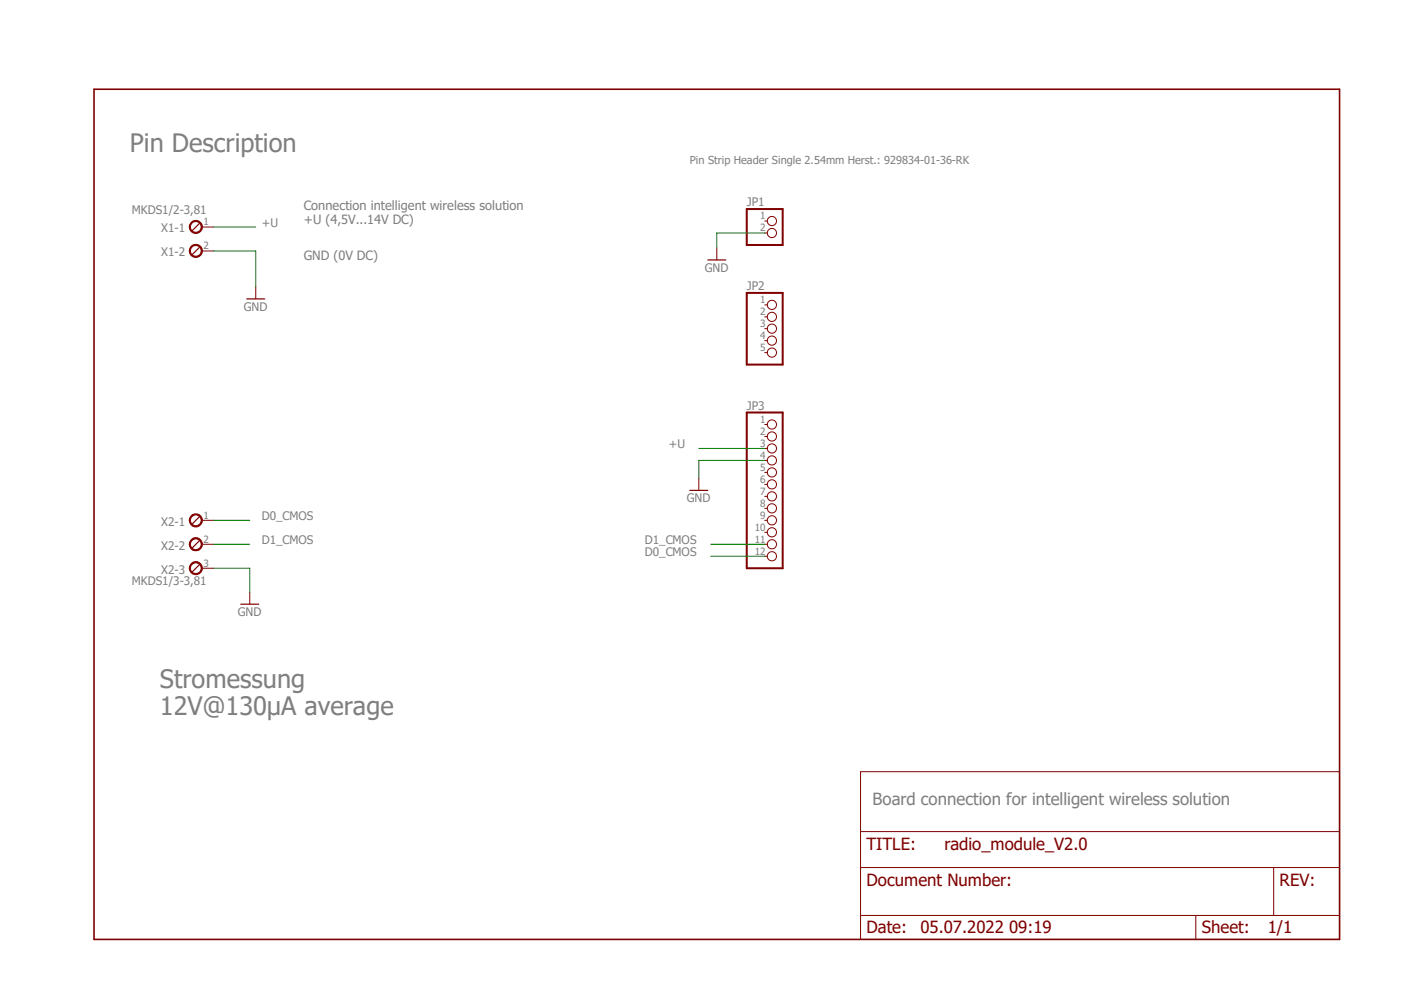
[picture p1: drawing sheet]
<svg xmlns="http://www.w3.org/2000/svg" width="297mm" height="210mm" viewBox="0 0 297 210" stroke-linecap="round" stroke-linejoin="round" font-family="sans-serif">
<path d="M19.9 18.9h264.1v180.3h-264.1z" fill="none" stroke="#7f0000" stroke-width=".34"/>
<path d="M54.2 60.8v2.6M182.5 163.6h101.5v35.6h-101.5zM182.5 176.3h101.5M182.5 183.9h101.5M182.5 194.1h101.5M253.5 194.1v5.1M270 183.9v10.2" fill="none" stroke="#7f0000" stroke-width=".21"/>
<path d="M42.3 52.5l-1.5 1.5M52.3 63.4h3.8" fill="none" stroke="#7f0000" stroke-width=".25"/>
<path d="M40.5 52.3a1.4 1.4 0 0 1 2.2 .1 1.4 1.4 0 0 1-.8 2.1 1.4 1.4 0 0 1-1.8-1.3h.3a1.16 1.16 0 0 1 1.7-1 1.16 1.16 0 0 1 .2 2 1.16 1.16 0 0 1-1.9-.6v-.4h-.3z" fill-rule="evenodd" fill="#7f0000"/>
<path d="M40.5 52.3a1.4 1.4 0 0 1 2.2 .1 1.4 1.4 0 0 1-.8 2.1 1.4 1.4 0 0 1-1.8-1.3h.3a1.16 1.16 0 0 1 1.7-1 1.16 1.16 0 0 1 .2 2 1.16 1.16 0 0 1-1.9-.6v-.4h-.3zM42.8 53.2h2.5" fill="none" stroke="#7f0000" stroke-width=".21"/>
<path d="M42.3 47.4l-1.5 1.5" fill="none" stroke="#7f0000" stroke-width=".25"/>
<path d="M40.5 47.2a1.39 1.39 0 0 1 2.2 .2 1.39 1.39 0 0 1-.8 2.1 1.39 1.39 0 0 1-1.8-1.4h.3a1.15 1.15 0 0 1 1.6-.9 1.15 1.15 0 0 1 .3 1.9 1.15 1.15 0 0 1-1.9-.6v-.4h-.3z" fill-rule="evenodd" fill="#7f0000"/>
<path d="M40.5 47.2a1.39 1.39 0 0 1 2.2 .2 1.39 1.39 0 0 1-.8 2.1 1.39 1.39 0 0 1-1.8-1.4h.3a1.15 1.15 0 0 1 1.6-.9 1.15 1.15 0 0 1 .3 1.9 1.15 1.15 0 0 1-1.9-.6v-.4h-.3zM42.8 48.1h2.5" fill="none" stroke="#7f0000" stroke-width=".21"/>
<path d="M42.3 109.6l-1.5 1.5" fill="none" stroke="#7f0000" stroke-width=".25"/>
<path d="M40.5 109.4a1.39 1.39 0 0 1 2.2 .2 1.39 1.39 0 0 1-.8 2.1 1.39 1.39 0 0 1-1.8-1.4h.3a1.15 1.15 0 0 1 1.6-.9 1.15 1.15 0 0 1 .3 1.9 1.15 1.15 0 0 1-1.9-.6v-.4h-.3z" fill-rule="evenodd" fill="#7f0000"/>
<path d="M40.5 109.4a1.39 1.39 0 0 1 2.2 .2 1.39 1.39 0 0 1-.8 2.1 1.39 1.39 0 0 1-1.8-1.4h.3a1.15 1.15 0 0 1 1.6-.9 1.15 1.15 0 0 1 .3 1.9 1.15 1.15 0 0 1-1.9-.6v-.4h-.3zM42.8 110.3h2.5" fill="none" stroke="#7f0000" stroke-width=".21"/>
<path d="M42.3 114.6l-1.5 1.6" fill="none" stroke="#7f0000" stroke-width=".25"/>
<path d="M40.5 114.5a1.39 1.39 0 0 1 2.2 .2 1.39 1.39 0 0 1-.8 2.1 1.39 1.39 0 0 1-1.8-1.4h.3a1.15 1.15 0 0 1 1.6-1 1.15 1.15 0 0 1 .3 2 1.15 1.15 0 0 1-1.9-.6v-.4h-.3z" fill-rule="evenodd" fill="#7f0000"/>
<path d="M40.5 114.5a1.39 1.39 0 0 1 2.2 .2 1.39 1.39 0 0 1-.8 2.1 1.39 1.39 0 0 1-1.8-1.4h.3a1.15 1.15 0 0 1 1.6-1 1.15 1.15 0 0 1 .3 2 1.15 1.15 0 0 1-1.9-.6v-.4h-.3zM42.8 115.4h2.5" fill="none" stroke="#7f0000" stroke-width=".21"/>
<path d="M42.3 119.7l-1.5 1.5" fill="none" stroke="#7f0000" stroke-width=".25"/>
<path d="M40.5 119.6a1.39 1.39 0 0 1 2.2 .2 1.39 1.39 0 0 1-.8 2 1.39 1.39 0 0 1-1.8-1.3h.3a1.15 1.15 0 0 1 1.6-1 1.15 1.15 0 0 1 .3 1.9 1.15 1.15 0 0 1-1.9-.5v-.4h-.3z" fill-rule="evenodd" fill="#7f0000"/>
<g fill="none" stroke="#7f0000" stroke-width=".21">
<path d="M152 52.6v2.5M162.1 46.9h.6M162.1 49.4h.6M162.1 64.6h.6M162.1 67.2h.6M162.1 69.7h.6M162.1 72.2h.6M162.1 74.8h.6M162.1 90h.6M162.1 92.5h.6M162.1 95.1h.6M162.1 97.6h.6"/>
<path d="M40.5 119.6a1.39 1.39 0 0 1 2.2 .2 1.39 1.39 0 0 1-.8 2 1.39 1.39 0 0 1-1.8-1.3h.3a1.15 1.15 0 0 1 1.6-1 1.15 1.15 0 0 1 .3 1.9 1.15 1.15 0 0 1-1.9-.5v-.4h-.3zM148.2 101.4v2.6M162.1 100.2h.6M162.1 102.7h.6M162.1 105.2h.6M162.1 107.8h.6M162.1 110.3h.6M162.1 112.9h.6M162.1 115.4h.6M162.1 117.9h.6M42.8 120.5h2.5M53 125.6v2.5"/>
<circle cx="163.7" cy="49.4" r=".98"/>
<circle cx="163.7" cy="46.9" r=".98"/>
<circle cx="163.7" cy="74.8" r=".98"/>
<circle cx="163.7" cy="67.2" r=".98"/>
<circle cx="163.7" cy="64.6" r=".98"/>
<circle cx="163.7" cy="72.2" r=".98"/>
<circle cx="163.7" cy="69.7" r=".98"/>
<circle cx="163.7" cy="97.6" r=".98"/>
<circle cx="163.7" cy="95.1" r=".98"/>
<circle cx="163.7" cy="90" r=".98"/>
<circle cx="163.7" cy="92.5" r=".98"/>
<circle cx="163.7" cy="100.2" r=".98"/>
<circle cx="163.7" cy="105.2" r=".98"/>
<circle cx="163.7" cy="110.3" r=".98"/>
<circle cx="163.7" cy="115.4" r=".98"/>
<circle cx="163.7" cy="117.9" r=".98"/>
<circle cx="163.7" cy="102.7" r=".98"/>
<circle cx="163.7" cy="107.8" r=".98"/>
<circle cx="163.7" cy="112.9" r=".98"/>
</g>
<path d="M150.1 55.1h3.8M146.3 104h3.8M51.1 128.1h3.8" fill="none" stroke="#7f0000" stroke-width=".25"/>
<path d="M158.3 44.3h7.6v7.6h-7.6zM158.3 62.1h7.6v15.2h-7.6zM158.3 87.5h7.6v33h-7.6z" fill="none" stroke="#7f0000" stroke-width=".42"/>
<path d="M45.3 48.1h8.9M45.3 53.2h8.9v7.6M162.1 49.4h-10.1v3.2M148.2 95.1h13.9M162.1 97.6h-13.9v3.8M45.3 110.3h7.7M45.3 115.4h7.7M150.7 117.9h11.4M150.7 115.4h11.4M45.3 120.5h7.7v5.1" fill="none" stroke="#007f00" stroke-width=".21"/>
<g font-size="5.4" fill="#7f7f7f">
<text x="27.6" y="32.3">Pin Description</text>
<text x="33.9" y="145.9">Stromessung</text>
<text x="33.9" y="151.6">12V@130µA average</text>
</g>
<text font-size="3.6" fill="#7f7f7f" x="185" y="170.6">Board connection for intelligent wireless solution</text>
<g font-size="3.6" fill="#7f0000">
<text x="183.7" y="180.1">TITLE:</text>
<text x="200.2" y="180.1">radio_module_V2.0</text>
<text x="183.7" y="187.7">Document Number:</text>
<text x="271.3" y="187.7">REV:</text>
<text x="183.7" y="197.9">Date:</text>
<text x="195.2" y="197.9">05.07.2022 09:19</text>
<text x="254.8" y="197.9">Sheet:</text>
<text x="268.8" y="197.9">1/1</text>
</g>
<g font-size="2.7" fill="#7f7f7f">
<text x="64.4" y="44.6">Connection intelligent wireless solution</text>
<text x="64.4" y="47.5">+U (4,5V...14V DC)</text>
<text x="64.4" y="55.1">GND (0V DC)</text>
</g>
<g font-size="2.5" fill="#7f7f7f">
<text x="27.9" y="45.3">MKDS1/2-3,81</text>
<text x="158.3" y="43.7">JP1</text>
<text x="34.2" y="49.3">X1-1</text>
<text x="55.5" y="48.1">+U</text>
<text x="34.2" y="54.4">X1-2</text>
<text x="149.4" y="57.7">GND</text>
<text x="51.7" y="65.9">GND</text>
<text x="158.3" y="61.5">JP2</text>
<text x="158.3" y="86.8">JP3</text>
<text x="141.8" y="95.1">+U</text>
<text x="145.6" y="106.5">GND</text>
<text x="34.2" y="111.5">X2-1</text>
<text x="55.5" y="110.3">D0_CMOS</text>
<text x="34.2" y="116.5">X2-2</text>
<text x="55.5" y="115.4">D1_CMOS</text>
<text x="136.7" y="117.9">D0_CMOS</text>
<text x="136.7" y="115.4">D1_CMOS</text>
<text x="27.9" y="124">MKDS1/3-3,81</text>
<text x="34.2" y="121.6">X2-3</text>
<text x="50.4" y="130.6">GND</text>
</g>
<text font-size="2.3" fill="#7f7f7f" x="146.3" y="34.8">Pin Strip Header Single 2.54mm Herst.: 929834-01-36-RK</text>
<g font-size="2.1" fill="#7f7f7f">
<text x="43.1" y="47.8">1</text>
<text x="161.2" y="46.5">1</text>
<text x="43.1" y="52.8">2</text>
<text x="161.2" y="49">2</text>
<text x="161.2" y="64.3">1</text>
<text x="161.2" y="66.8">2</text>
<text x="161.2" y="69.3">3</text>
<text x="161.2" y="71.9">4</text>
<text x="161.2" y="74.4">5</text>
<text x="161.2" y="89.7">1</text>
<text x="161.2" y="92.2">2</text>
<text x="161.2" y="94.7">3</text>
<text x="161.2" y="97.3">4</text>
<text x="161.2" y="99.8">5</text>
<text x="161.2" y="102.4">6</text>
<text x="161.2" y="104.9">7</text>
<text x="161.2" y="107.4">8</text>
<text x="43.1" y="110">1</text>
<text x="160.1" y="112.5">10</text>
<text x="161.2" y="110">9</text>
<text x="43.1" y="115.1">2</text>
<text x="160.1" y="115.1">11</text>
<text x="160.1" y="117.6">12</text>
<text x="43.1" y="120.1">3</text>
</g>
</svg>
